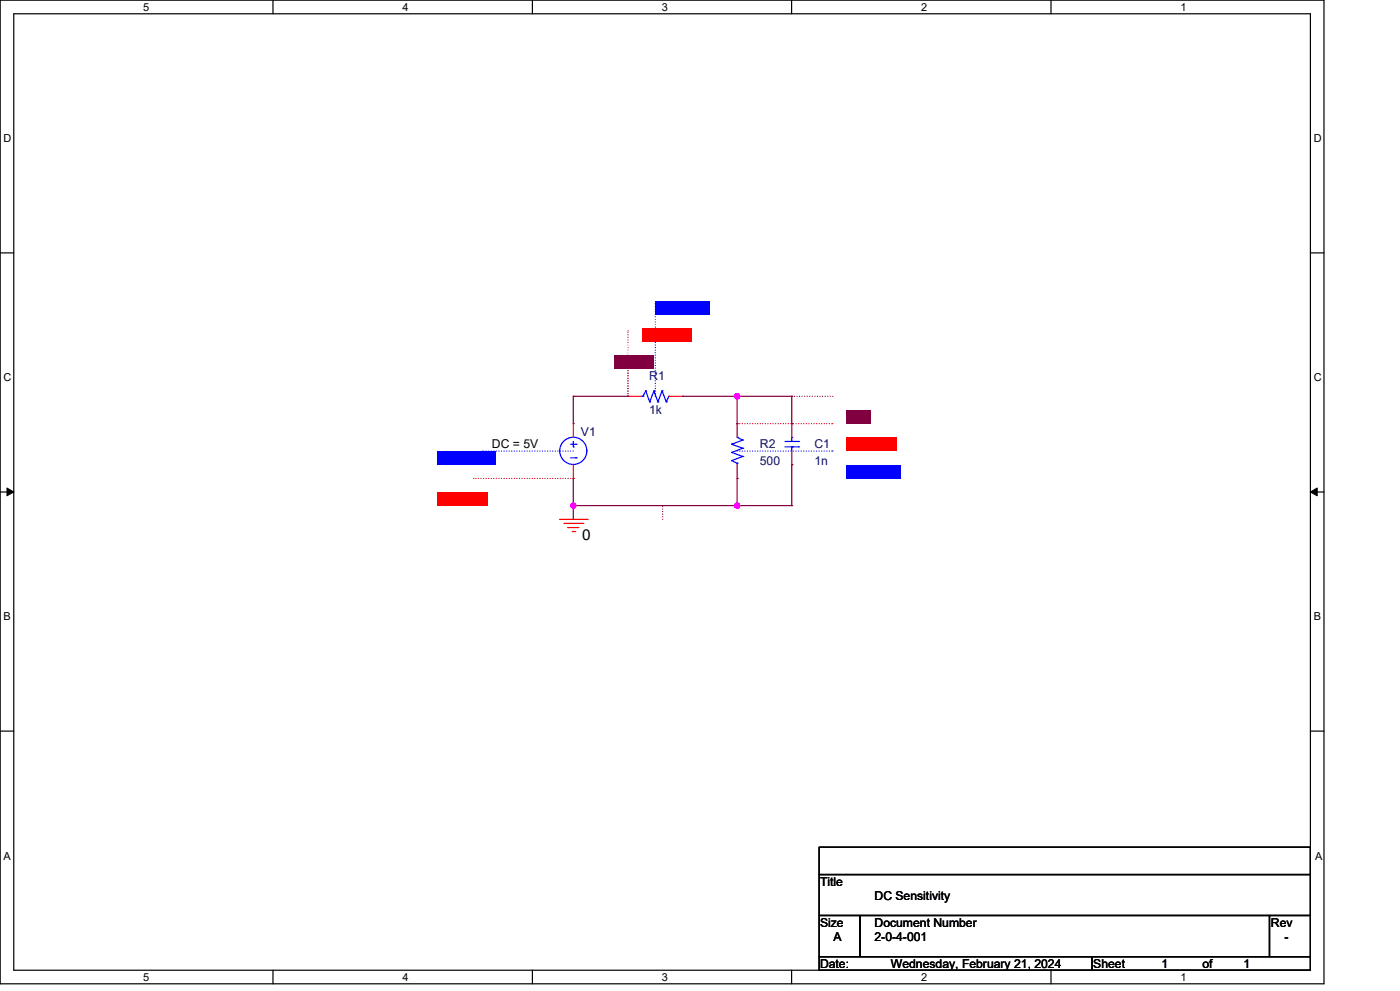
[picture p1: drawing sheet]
<svg xmlns="http://www.w3.org/2000/svg" width="297mm" height="210mm" viewBox="0 0 297 210" stroke-linecap="round" stroke-linejoin="round" font-family="sans-serif">
<g fill="none" stroke="#000" stroke-width=".25">
<path d="M0 0h280.6v208.4h-280.6zM2.9 2.9h274.8v202.6h-274.8zM57.8 0v2.9M112.8 0v2.9M167.8 0v2.9M222.7 0v2.9M0 53.6h2.9M277.7 53.6h2.9M0 104.2h2.9M277.7 104.2h2.9M0 154.9h2.9M277.7 154.9h2.9"/>
<path d="M173.6 179.4h104.1v5.8h-104.1zM173.6 185.2h104.1v8.7h-104.1zM173.6 193.9h8.7v8.7h-8.7zM182.3 193.9h86.7v8.7h-86.7zM269 193.9h8.7v8.7h-8.7zM57.8 205.5v2.9M112.8 205.5v2.9M167.8 205.5v2.9M173.6 202.6h57.8v2.9h-57.8zM222.7 205.5v2.9M231.4 202.6h46.3v2.9h-46.3z"/>
</g>
<path d="M1.5 103.4l1.4 .8-1.4 .8zM277.7 104.2l1.4-.8v1.6z" fill="#000" stroke="#000" stroke-width=".21"/>
<path d="M118.6 110h5.8M119.5 110.9h4M120.3 111.7h.1M120.3 111.7h2.4M121.2 112.6h.6M121.8 112.6h.1M123.5 110.9h.1M124.4 110h.1" fill="none" stroke="#f00" stroke-width=".25"/>
<g fill="none" stroke="#00f" stroke-width=".25">
<path d="M120.9 97h1.2M120.9 94.1h1.2M121.5 94.6h.1M121.5 93.5v1.1M122.1 97h.1M122.1 94.1h.1"/>
<circle cx="121.5" cy="95.5" r="2.88"/>
</g>
<g fill="#00f">
<path d="M92.6 95.5h3.9v2.9h-3.9z" fill-rule="evenodd"/>
<path d="M96.6 95.5h8.4v2.9h-8.4z" fill-rule="evenodd"/>
</g>
<path d="M102.1 95.5h.1M121.5 95.5h-19.4" fill="none" stroke="#00f" stroke-width=".25" stroke-dasharray="0 .5"/>
<path d="M121.5 89.7h.1M121.5 89.7v2.9M121.5 98.4v2.9M121.5 101.3h.1" fill="none" stroke="#f00" stroke-width=".25"/>
<g fill="#f00">
<path d="M92.6 104.3h2.3v2.8h-2.3z" fill-rule="evenodd"/>
<path d="M94.9 104.3h8.4v2.8h-8.4z" fill-rule="evenodd"/>
</g>
<path d="M100.4 101.3h.1M121.5 101.3h-21.1" fill="none" stroke="#f00" stroke-width=".25" stroke-dasharray="0 .5"/>
<g fill="none" stroke="#00f" stroke-width=".25">
<path d="M136 83.9h.2M136.2 83.9h.1M136.8 82.8h.1M136.8 82.8l-.6 1.1M136.8 82.8l.9 2.3M137.7 85.1h.1M138.6 82.8h.1M138.6 82.8l-.9 2.3M138.6 82.8l.8 2.3M139.4 85.1h.1M140.3 82.8h.1M140.3 82.8l-.9 2.3"/>
<path d="M140.3 82.8l.9 2.3M141.2 85.1h.1M141.7 83.9h.1M141.7 83.9l-.5 1.2M166.4 94.6h2.8M166.4 93.5h2.8M167.8 92.6h.1M167.8 94.6h.1M167.8 92.6v.9M167.8 94.6v.9M169.2 94.6h.1M169.2 93.5h.1"/>
</g>
<path d="M167.8 98.4h.1M167.8 89.7h.1M167.8 89.7v2.9M167.8 95.5v2.9" fill="none" stroke="#f00" stroke-width=".25"/>
<g fill="#00f">
<path d="M138.9 63.7h5.3v2.9h-5.3z" fill-rule="evenodd"/>
<path d="M144.2 63.7h6.3v2.9h-6.3z" fill-rule="evenodd"/>
</g>
<path d="M138.9 64.3h.1M138.9 83.9v-19.6" fill="none" stroke="#00f" stroke-width=".25" stroke-dasharray="0 .5"/>
<path d="M133.1 83.9h.1M133.1 83.9h2.9M141.7 83.9h3M144.7 83.9h.1" fill="none" stroke="#f00" stroke-width=".25"/>
<g fill="#f00">
<path d="M136 69.5h2.3v2.9h-2.3z" fill-rule="evenodd"/>
<path d="M138.3 69.5h8.4v2.9h-8.4z" fill-rule="evenodd"/>
</g>
<path d="M133.1 70.1h.1M133.1 83.9v-13.8" fill="none" stroke="#f00" stroke-width=".25" stroke-dasharray="0 .5"/>
<g fill="none" stroke="#00f" stroke-width=".25">
<path d="M155.1 97.6h.1M155.1 95.8h.1M155.1 94.1h.1M155.1 97.6l1.1 .5M155.1 95.8l2.3 .9M155.1 94.1l2.3 .8M156.2 92.6h.1M156.2 98.1h.1M156.2 92.6l1.2 .6M156.2 98.1v.3M157.4 96.7h.1M157.4 94.9h.1"/>
<path d="M157.4 93.2h.1M157.4 96.7l-2.3 .9M157.4 94.9l-2.3 .9M157.4 93.2l-2.3 .9"/>
</g>
<g fill="#00f">
<path d="M179.4 98.5h5.3v2.8h-5.3z" fill-rule="evenodd"/>
<path d="M184.8 98.5h6.2v2.8h-6.2z" fill-rule="evenodd"/>
</g>
<path d="M156.2 95.5h20.3M176.5 95.5h.1" fill="none" stroke="#00f" stroke-width=".25" stroke-dasharray="0 .5"/>
<path d="M156.2 89.7h.1M156.2 89.7v2.9" fill="none" stroke="#f00" stroke-width=".25"/>
<g fill="#f00">
<path d="M179.4 92.7h2.3v2.8h-2.3z" fill-rule="evenodd"/>
<path d="M181.7 92.7h8.4v2.8h-8.4z" fill-rule="evenodd"/>
</g>
<path d="M156.2 89.7h20.3M176.5 89.7h.1" fill="none" stroke="#f00" stroke-width=".25" stroke-dasharray="0 .5"/>
<path d="M156.2 98.4v2.9M156.2 101.3h.1" fill="none" stroke="#f00" stroke-width=".25"/>
<path d="M121.5 83.9h.1M121.5 83.9v5.8M121.5 83.9h11.6M133.1 83.9h.1" fill="none" stroke="#800040" stroke-width=".25"/>
<path d="M130.2 75.3h8.4v2.8h-8.4z" fill-rule="evenodd" fill="#800040"/>
<path d="M133.1 75.9h.1M133.1 83.9v-8" fill="none" stroke="#800040" stroke-width=".25" stroke-dasharray="0 .5"/>
<path d="M144.7 83.9h23.1M156.2 83.9h.1M156.2 89.7h.1M156.2 83.9v5.8M167.8 83.9h.1" fill="none" stroke="#800040" stroke-width=".25"/>
<circle cx="156.2" cy="83.9" r=".55" fill="#f0f" stroke="#f0f" stroke-width=".25"/>
<path d="M179.4 86.9h5.1v2.8h-5.1z" fill-rule="evenodd" fill="#800040"/>
<path d="M167.8 83.9h8.7M176.5 83.9h.1M140.4 110v-2.9M140.4 107.1h.1" fill="none" stroke="#800040" stroke-width=".25" stroke-dasharray="0 .5"/>
<path d="M167.8 89.7h.1M167.8 98.4h.1M167.8 83.9v5.8M167.8 98.4v8.7M121.5 107.1h.1M121.5 101.3v8.7M121.5 107.1h46.3M156.2 107.1h.1M156.2 101.3h.1M156.2 101.3v5.8M167.8 107.1h.1" fill="none" stroke="#800040" stroke-width=".25"/>
<g fill="#f0f" stroke="#f0f" stroke-width=".25">
<circle cx="121.5" cy="107.1" r=".55"/>
<circle cx="156.2" cy="107.1" r=".55"/>
<circle cx="156.2" cy="83.9" r=".55"/>
</g>
<text font-size="3.2" x="123.4" y="114.3">0</text>
<g font-size="2.6" fill="#fff">
<text x="133.2" y="69">3.333mA</text>
<text x="127.4" y="74.8">5.000V</text>
</g>
<g font-size="2.6" fill="#000080">
<text x="137.6" y="80.5">R1</text>
<text x="137.6" y="87.8">1k</text>
<text x="123.1" y="92.4">V1</text>
<text x="161" y="95">R2</text>
<text x="172.6" y="95">C1</text>
<text x="161" y="98.5">500</text>
<text x="172.6" y="98.5">1n 5.556mW</text>
</g>
<g font-size="2.6">
<text x="104.3" y="95">DC = 5V</text>
<text x="173.8" y="187.7">Title</text>
<text x="185.3" y="190.6">DC Sensitivity</text>
<text x="173.8" y="196.3">Size</text>
<text x="185.3" y="196.3">Document Number</text>
<text x="269.3" y="196.3">Rev</text>
<text x="176.7" y="199.3">A</text>
<text x="185.3" y="199.3">2-0-4-001</text>
<text x="272.2" y="199.3">-</text>
<text x="173.8" y="205.1">Date:</text>
<text x="188.8" y="205.1">Wednesday, February 21, 2024</text>
<text x="231.7" y="205.1">Sheet</text>
<text x="246.2" y="205.1">1</text>
<text x="254.8" y="205.1">of</text>
<text x="263.5" y="205.1">1</text>
</g>
<g font-size="2.3">
<text x="30.4" y="2.2">5</text>
<text x="85.3" y="2.2">4</text>
<text x="140.3" y="2.2">3</text>
<text x="195.2" y="2.2">2</text>
<text x="250.2" y="2.2">1</text>
<text x=".8" y="30.1">D</text>
<text x="278.4" y="30.1">D</text>
<text x=".8" y="80.8">C</text>
<text x="278.4" y="80.8">C</text>
<text x=".8" y="131.4">B</text>
<text x="278.4" y="131.4">B</text>
<text x=".8" y="182.2">A</text>
<text x="278.7" y="182.2">A</text>
<text x="30.4" y="207.7">5</text>
<text x="85.3" y="207.7">4</text>
<text x="140.3" y="207.7">3</text>
<text x="195.2" y="207.7">2</text>
<text x="250.2" y="207.7">1</text>
</g>
</svg>
